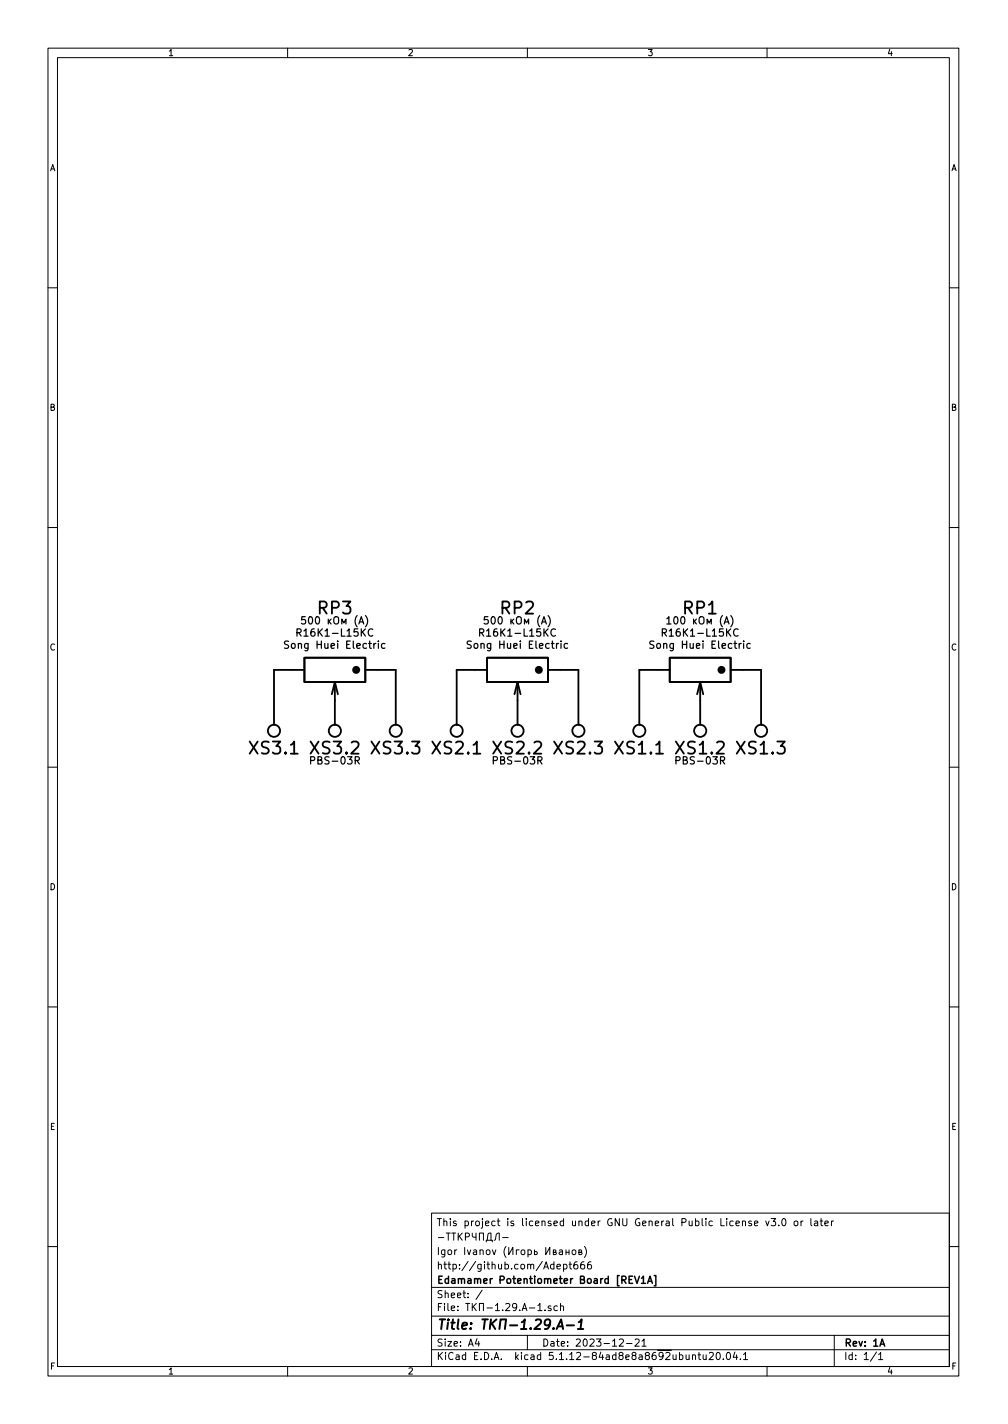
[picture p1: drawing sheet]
EESchema Schematic File Version 4
EELAYER 30 0
EELAYER END
$Descr A4 8268 11693 portrait
encoding utf-8
Sheet 1 1
Title "ТКП-1.29.A-1"
Date "2023-12-21"
Rev "1A"
Comp "Edamamer Potentiometer Board [REV1A]"
Comment1 "http://github.com/Adept666"
Comment2 "Igor Ivanov (Игорь Иванов)"
Comment3 "-ТТКРЧПДЛ-"
Comment4 "This project is licensed under GNU General Public License v3.0 or later"
$EndDescr
$Comp
L KCL:RESISTOR_VARIABLE RP2
U 1 1
P 4250 5500
F 0 "RP2" H 4250 5000 100 0000 C CNN
F 1 "RP2: A500K" H 4250 5500 100 0001 C CNN
F 2 "SBKCL-TH-SL:RP-PDB181-K-20-P-CIRCULAR" H 4250 5500 60  0001 C CNN
F 3 "" H 4250 5500 60  0001 C CNN
F 4 "500 кОм (A)" H 4250 5100 60  0000 C CNN "Resistance"
F 5 "R16K1-L15KC" H 4250 5200 60  0000 C CNN "Product"
F 6 "Song Huei Electric" H 4250 5300 60  0000 C CNN "Manufacturer"
	1    4250 5500
	-1   0    0    1   
$EndComp
Wire Wire Line
	3900 5500 3750 5500
Wire Wire Line
	3750 5500 3750 5950
Wire Wire Line
	4600 5500 4750 5500
Wire Wire Line
	4750 5500 4750 5950
$Comp
L KCL:RESISTOR_VARIABLE RP3
U 1 1
P 2750 5500
F 0 "RP3" H 2750 5000 100 0000 C CNN
F 1 "RP3: A500K" H 2750 5500 100 0001 C CNN
F 2 "SBKCL-TH-SL:RP-PDB181-K-20-P-CIRCULAR" H 2750 5500 60  0001 C CNN
F 3 "" H 2750 5500 60  0001 C CNN
F 4 "500 кОм (A)" H 2750 5100 60  0000 C CNN "Resistance"
F 5 "R16K1-L15KC" H 2750 5200 60  0000 C CNN "Product"
F 6 "Song Huei Electric" H 2750 5300 60  0000 C CNN "Manufacturer"
	1    2750 5500
	-1   0    0    1   
$EndComp
Wire Wire Line
	2750 5750 2750 5950
Wire Wire Line
	2400 5500 2250 5500
Wire Wire Line
	2250 5500 2250 5950
Wire Wire Line
	3100 5500 3250 5500
Wire Wire Line
	3250 5500 3250 5950
$Comp
L KCL:RESISTOR_VARIABLE RP1
U 1 1
P 5750 5500
F 0 "RP1" H 5750 5000 100 0000 C CNN
F 1 "RP1: A100K" H 5750 5500 100 0001 C CNN
F 2 "SBKCL-TH-SL:RP-PDB181-K-20-P-CIRCULAR" H 5750 5500 60  0001 C CNN
F 3 "" H 5750 5500 60  0001 C CNN
F 4 "100 кОм (A)" H 5750 5100 60  0000 C CNN "Resistance"
F 5 "R16K1-L15KC" H 5750 5200 60  0000 C CNN "Product"
F 6 "Song Huei Electric" H 5750 5300 60  0000 C CNN "Manufacturer"
	1    5750 5500
	-1   0    0    1   
$EndComp
Wire Wire Line
	5750 5750 5750 5950
Wire Wire Line
	5400 5500 5250 5500
Wire Wire Line
	5250 5500 5250 5950
Wire Wire Line
	6100 5500 6250 5500
Wire Wire Line
	6250 5500 6250 5950
Wire Wire Line
	4250 5750 4250 5950
$Comp
L KCL:JUNCTION_DISMOUNTABLE_3U XS1
U 1 1
P 5250 6000
F 0 "XS1" H 5250 6150 100 0000 C CNN
F 1 "PBS-03R" H 5250 6000 100 0001 C CNN
F 2 "SBKCL-TH-SL:CON-PBS-03R-CIRCULAR" H 5250 6000 60  0001 C CNN
F 3 "" H 5250 6000 60  0001 C CNN
	1    5250 6000
	-1   0    0    1   
$EndComp
$Comp
L KCL:JUNCTION_DISMOUNTABLE_3U XS1
U 2 1
P 5750 6000
F 0 "XS1" H 5750 6150 100 0000 C CNN
F 1 "PBS-03R" H 5750 6000 100 0001 C CNN
F 2 "SBKCL-TH-SL:CON-PBS-03R-CIRCULAR" H 5750 6000 60  0001 C CNN
F 3 "" H 5750 6000 60  0001 C CNN
F 4 "PBS-03R" H 5750 6250 60  0000 C CNN "Product"
	2    5750 6000
	-1   0    0    1   
$EndComp
$Comp
L KCL:JUNCTION_DISMOUNTABLE_3U XS1
U 3 1
P 6250 6000
F 0 "XS1" H 6250 6150 100 0000 C CNN
F 1 "PBS-03R" H 6250 6000 100 0001 C CNN
F 2 "SBKCL-TH-SL:CON-PBS-03R-CIRCULAR" H 6250 6000 60  0001 C CNN
F 3 "" H 6250 6000 60  0001 C CNN
	3    6250 6000
	-1   0    0    1   
$EndComp
$Comp
L KCL:JUNCTION_DISMOUNTABLE_3U XS2
U 1 1
P 3750 6000
F 0 "XS2" H 3750 6150 100 0000 C CNN
F 1 "PBS-03R" H 3750 6000 100 0001 C CNN
F 2 "SBKCL-TH-SL:CON-PBS-03R-CIRCULAR" H 3750 6000 60  0001 C CNN
F 3 "" H 3750 6000 60  0001 C CNN
	1    3750 6000
	-1   0    0    1   
$EndComp
$Comp
L KCL:JUNCTION_DISMOUNTABLE_3U XS2
U 2 1
P 4250 6000
F 0 "XS2" H 4250 6150 100 0000 C CNN
F 1 "PBS-03R" H 4250 6000 100 0001 C CNN
F 2 "SBKCL-TH-SL:CON-PBS-03R-CIRCULAR" H 4250 6000 60  0001 C CNN
F 3 "" H 4250 6000 60  0001 C CNN
F 4 "PBS-03R" H 4250 6250 60  0000 C CNN "Product"
	2    4250 6000
	-1   0    0    1   
$EndComp
$Comp
L KCL:JUNCTION_DISMOUNTABLE_3U XS2
U 3 1
P 4750 6000
F 0 "XS2" H 4750 6150 100 0000 C CNN
F 1 "PBS-03R" H 4750 6000 100 0001 C CNN
F 2 "SBKCL-TH-SL:CON-PBS-03R-CIRCULAR" H 4750 6000 60  0001 C CNN
F 3 "" H 4750 6000 60  0001 C CNN
	3    4750 6000
	-1   0    0    1   
$EndComp
$Comp
L KCL:JUNCTION_DISMOUNTABLE_3U XS3
U 1 1
P 2250 6000
F 0 "XS3" H 2250 6150 100 0000 C CNN
F 1 "PBS-03R" H 2250 6000 100 0001 C CNN
F 2 "SBKCL-TH-SL:CON-PBS-03R-CIRCULAR" H 2250 6000 60  0001 C CNN
F 3 "" H 2250 6000 60  0001 C CNN
	1    2250 6000
	-1   0    0    1   
$EndComp
$Comp
L KCL:JUNCTION_DISMOUNTABLE_3U XS3
U 2 1
P 2750 6000
F 0 "XS3" H 2750 6150 100 0000 C CNN
F 1 "PBS-03R" H 2750 6000 100 0001 C CNN
F 2 "SBKCL-TH-SL:CON-PBS-03R-CIRCULAR" H 2750 6000 60  0001 C CNN
F 3 "" H 2750 6000 60  0001 C CNN
F 4 "PBS-03R" H 2750 6250 60  0000 C CNN "Product"
	2    2750 6000
	-1   0    0    1   
$EndComp
$Comp
L KCL:JUNCTION_DISMOUNTABLE_3U XS3
U 3 1
P 3250 6000
F 0 "XS3" H 3250 6150 100 0000 C CNN
F 1 "PBS-03R" H 3250 6000 100 0001 C CNN
F 2 "SBKCL-TH-SL:CON-PBS-03R-CIRCULAR" H 3250 6000 60  0001 C CNN
F 3 "" H 3250 6000 60  0001 C CNN
	3    3250 6000
	-1   0    0    1   
$EndComp
$EndSCHEMATC
